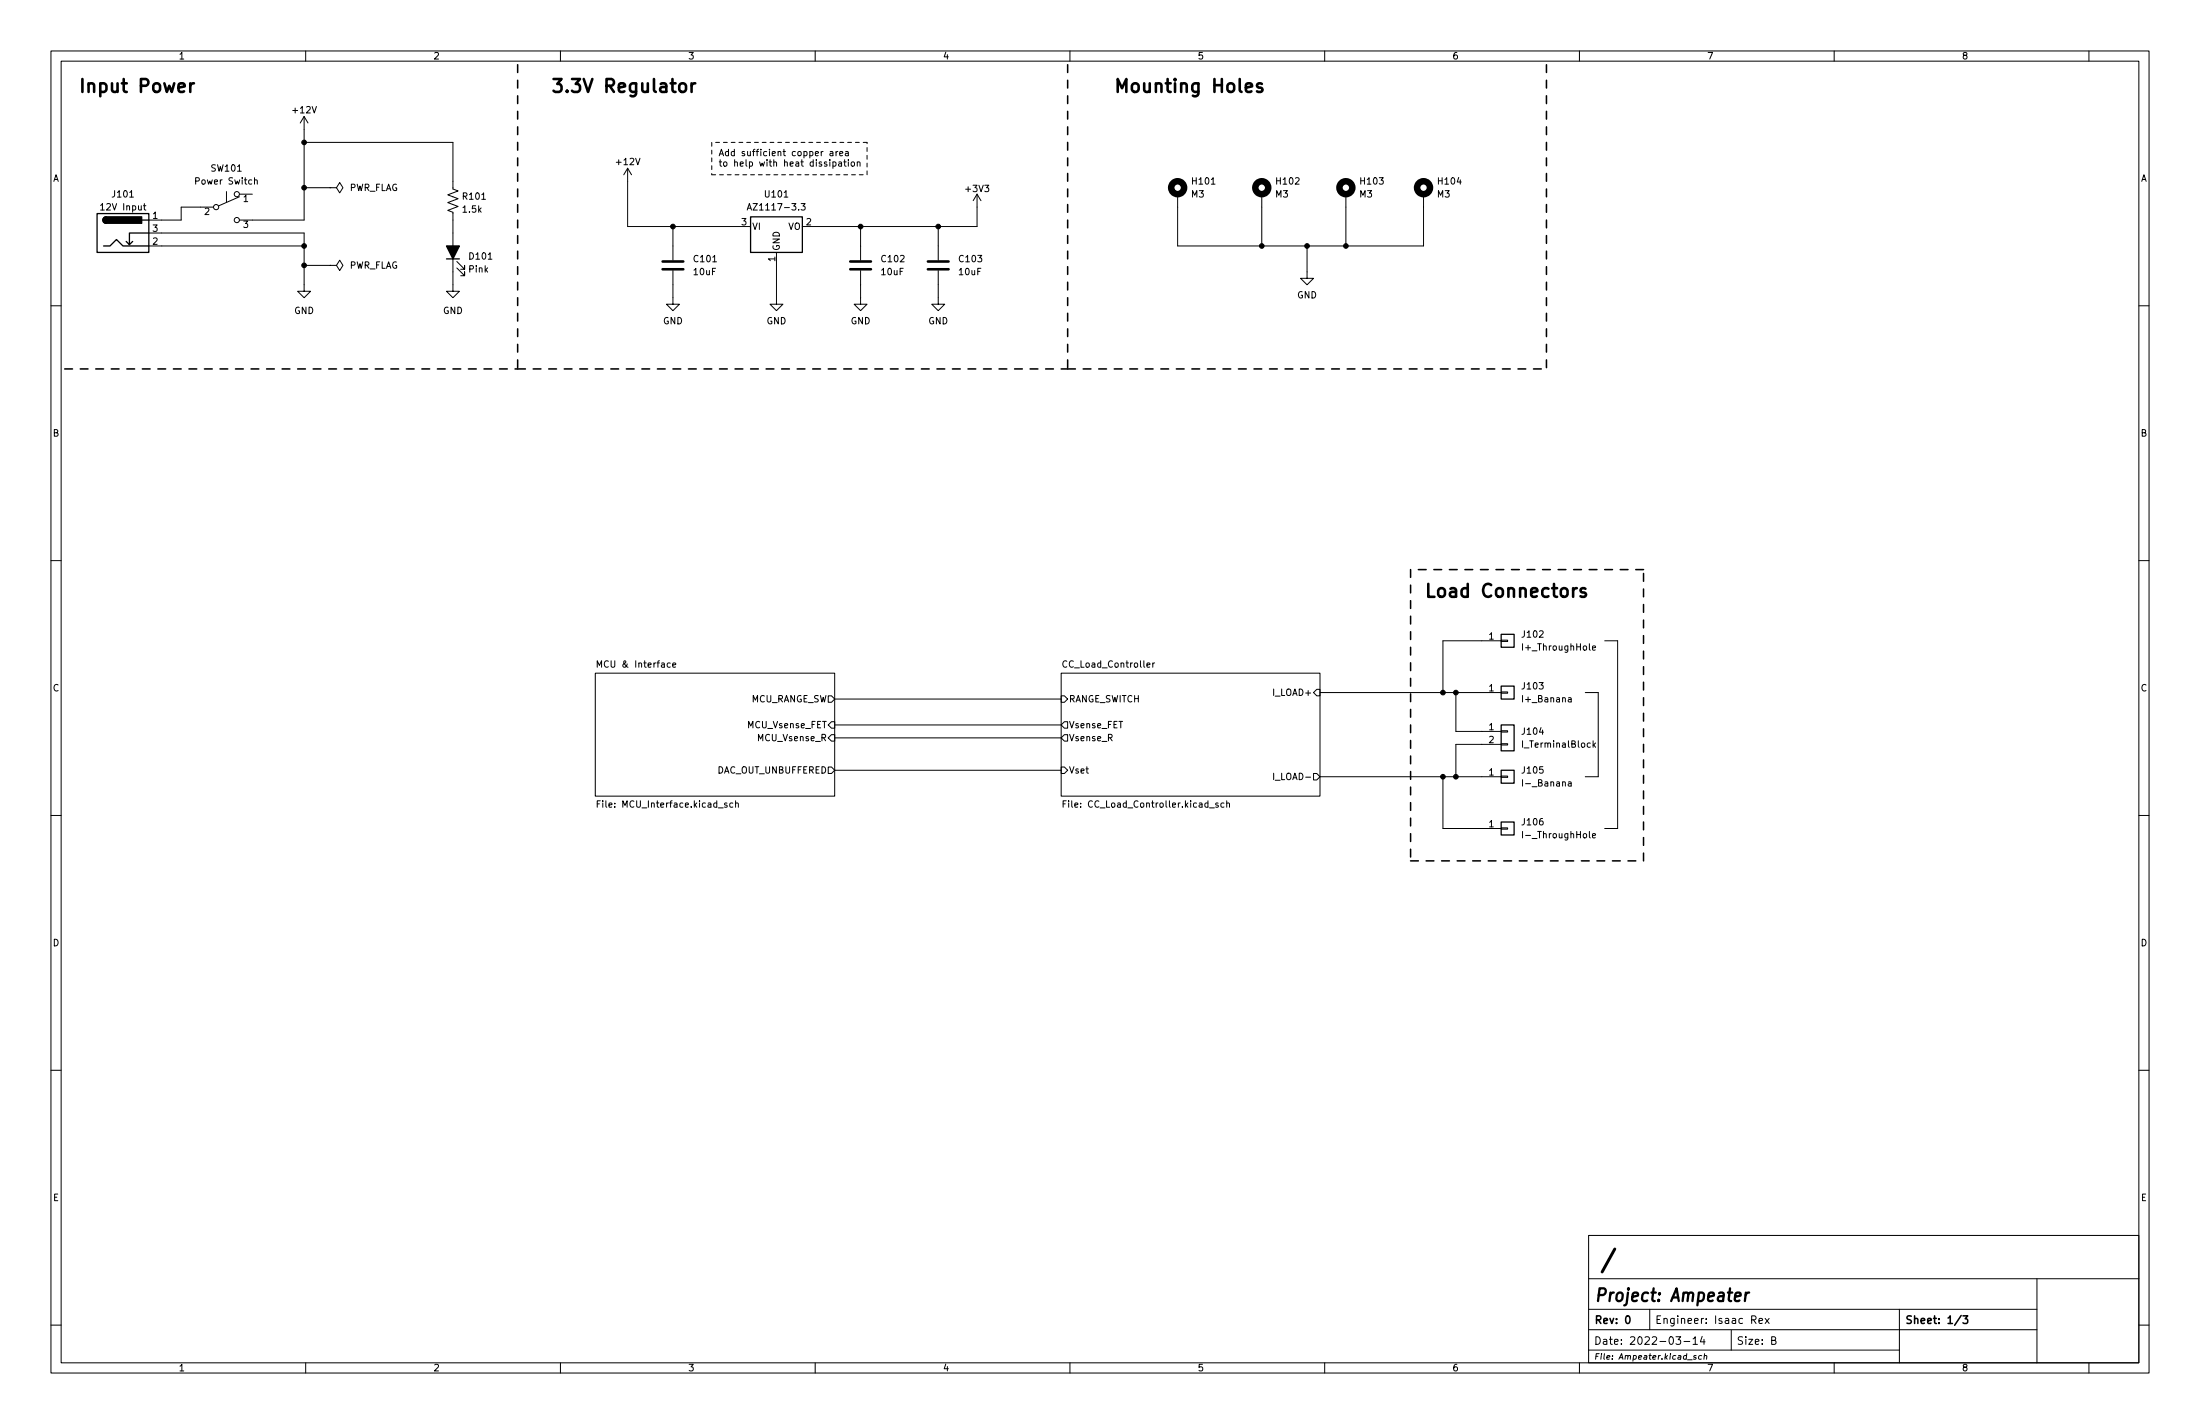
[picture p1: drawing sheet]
<svg xmlns="http://www.w3.org/2000/svg" width="432mm" height="279mm" viewBox="0 0 432 279" stroke-linecap="round" stroke-linejoin="round" font-family="sans-serif">
<g fill="none" stroke="#000" stroke-width=".2">
<path d="M10 10h411.8v259.4h-411.8zM12 12h407.8v255.4h-407.8zM60 10v2M110 10v2M160 10v2M210 10v2M260 10v2M310 10v2M360 10v2M410 10v2M28.3 39.9v1.1l.3 .2M44.4 37.6v2"/>
<path d="M47 38.6l-4.1 1.8M47 38.1h2.5M50 35.4l.4-.1 .1 .8M50 34.9v1.2M59.7 27.9h29.2v9.2l1 .4-2 .7 2 .8-2 .8 2 .7-2 .8 1 .4v15.5h1.3l-1.3 1.2-1.3-1.2h1.3M59.7 22.9v20.3h-12.7M59.7 22.9l-.8 1.2M59.7 22.9l.8 1.2M59.7 36.8h5.1M64.8 36.8h1.2l.7-1 .6 1-.6 1-.7-1M64.8 36.8h.1M123.2 33l-.8 1.3"/>
<path d="M123.2 33v11.5h24.1M123.2 33l.8 1.3M157.2 39.9h.8l-.4 .5 .4 .1v.6l-.2 .1-.6-.1M162.9 29.8h.5l.1 .8M163.5 30l-.4 .1-.2 .2 .2 .3 .4-.1M163.5 31.8h.3l.3 .2-.1 .5h-.5M163.5 31.8v1.2M164.1 29.7v.9M164.5 29.7l-.4 .3M164.6 31.8h.5l.1 .8M164.8 30.1l.6-.1v-.2l-.4-.1-.2 .2 .1 .6h.5M165.2 32.1h-.4l-.2 .2 .2 .3 .4-.1"/>
<path d="M165.6 31.8h.5M165.8 31.3v1.1l.3 .2M166 29.8h.4l.1 .8M166.5 30l-.4 .1-.2 .2 .2 .3 .4-.1M166.5 31.3v.2M166.5 31.8v.8M167.2 31.8h.3l.2 .2v.4l-.2 .2-.4-.2zM168.3 31.9l.4-.1 .1 .8M168.3 31.8v.8M191.8 38.1l-.8 1.3M191.8 38.1v6.4h-34.3M191.8 38.1l.7 1.3"/>
<path d="M231.1 38.1v10.2h48.3v-10.2M247.6 38.1v10.2M264.2 38.1v10.2M10 60h2M28.2 40.4h.4M29.2 45.7h30.5v11.5h1.3l-1.3 1.2-1.3-1.2h1.3M29.2 48.3h30.5M41.9 40.6h-6.3v2.6h-6.4M59.7 52.1h5.1M64.8 52.1h1.2l.7-1 .6 1-.6 1-.7-1M64.8 52.1h.1M89.7 52.6l1.5 1.5v-.8v.8h-.8"/>
<path d="M89.7 51.3l1.5 1.5v-.7v.7h-.8M132.1 53.1v6.6h1.2l-1.2 1.3-1.3-1.3h1.3M132.1 44.5v6.6M146.7 41.2l.4-1.3 .4 1.3M146.8 40.9h.6M152.4 49.5v10.2h1.3l-1.3 1.3-1.3-1.3h1.3M168.9 53.1v6.6h1.3l-1.3 1.3-1.3-1.3h1.3M168.9 44.5v6.6M184.1 53.1v6.6h1.3l-1.3 1.3-1.2-1.3h1.2M184.1 44.5v6.6M256.5 48.3v6.3h1.3l-1.3 1.3-1.2-1.3h1.2M419.8 60h2"/>
<path d="M10 110h2M419.8 110h2M116.8 132.1h47v24.1h-47zM117.2 130.9v-1.2l.4 .9 .5-.9v1.2M132 130.5l.6-.1v-.3h-.4l-.2 .2 .1 .6h.5M162.6 136.5h.6l.6 .7-.6 .6h-.6zM163.8 137.2h44.5M208.3 132.1h50.8v24.1h-50.8zM208.3 136.5h.6l.6 .7-.6 .6h-.6zM225.1 130.5l.6-.1v-.3h-.4l-.2 .2 .1 .6h.5M226.3 130.1v.8M226.6 130.1l-.3 .2"/>
<path d="M257.8 135.9l.6-.6h.7v1.2h-.7zM259.1 135.9h35.5M285.7 135.9v7.6h8.9M294.6 125.6h1.3v.3h-1.3zM294.6 135.8h1.3v.2h-1.3zM294.6 125.7h-11.4v10.2M307.8 136.9h.5l.1 .8M308.4 137.2l-.4 .1-.2 .1 .2 .3h.4M311.1 135.9h2.6v16.5h-2.6M312.6 127.2l.6-.2-.1-.2-.4-.1-.1 .2v.6h.5M315 125.7h2.5v36.9h-2.5M10 160h2"/>
<path d="M117.2 157.7h.4M117.8 157.1h-.6v1.3M143.8 157.6l-.3-.1-.3 .3 .1 .5h.5M144.4 157.7l.5-.1v.8M144.4 157.1v1.3M162.6 150.5h.6l.6 .6-.6 .7h-.6zM163.2 141.6h.6v1.3h-.6l-.6-.7zM163.2 144.1h.6v1.3h-.6l-.6-.6zM163.8 142.2h44.5M163.8 151.1h44.5M163.8 144.8h44.5M208.3 150.5h.6l.6 .6-.6 .7h-.6z"/>
<path d="M208.7 157.7h.4M208.9 144.1h.6v1.3h-.6l-.6-.6zM208.9 141.6h.6v1.3h-.6l-.6-.7zM209.3 157.1h-.6v1.3M239.1 157.6l-.3-.1-.2 .2 .1 .2 .4 .1v.3h-.5M240.2 157.6l-.3-.1-.3 .3 .1 .5h.5M240.8 157.7l.5-.1v.8M240.8 157.1v1.3M250 151.7v1.3M257.8 151.8h.6l.7 .6-.7 .6h-.6zM259.1 152.4h35.5M283.2 152.4v10.2h11.4"/>
<path d="M294.6 145.9h1.3v.3h-1.3zM294.6 143.4h1.3v.2h-1.3zM294.6 152.3h1.3v.2h-1.3zM294.6 146.1h-8.9v6.3M298.8 153v1.2M307.8 153.5h.5l.1 .7M308.4 153.7l-.4 .1-.2 .1 .2 .3h.4M312.7 145.4v1.2M312.8 146.1l.4 .5M313.2 145.8l-.5 .5M419.8 160h2M294.6 162.4h1.3v.3h-1.3z"/>
<path d="M298.8 163.1v1.3M312.6 164l.6-.1-.1-.3h-.4l-.1 .1v.6h.5M10 210h2M419.8 210h2M10 260h2M311.8 242.4h108v25h-108zM311.8 256.9h88M311.8 250.9h108M323.8 256.9v4M343.8 259l.7-.1 .2-.2-.1-.4-.2-.1h-.6v1.5M344.2 259l.5 .7M345.2 259.2l.7-.2v-.3h-.5l-.2 .2 .1 .7h.6"/>
<path d="M346.4 258.7l.8 1M347.2 258.7l-.8 1M372.8 256.9v10.5M399.8 250.9v16.5M419.8 260h2M60 267.4v2M110 267.4v2M160 267.4v2M210 267.4v2M260 267.4v2M310 267.4v2M311.8 264.9h61"/>
<path d="M311.8 260.9h88M328.9 262.3h1l-.5 .5 .4 .2v.6l-.2 .2-.7-.2M330.5 263.2h1.2M331.2 266.8h.9M332.3 262.7l.4-.4v1.5M332.3 263.8h.9M332.9 266h-.3l-.2 .2 .5 .2-.1 .2h-.4M334 266h-.5l-.1 .5 .2 .2 .3-.1M334.1 262.2l-.4 1.1h1M334.4 262.8v1M334.5 266.1l.5-.1-.1 .7M334.6 265.6l-.2 1.1"/>
<path d="M339.8 261v3.9M347.7 263l.7-.1 .1-.2-.1-.4h-.7v1.5h.6l.3-.3a.39 .39 0 0 0-.4-.5M360 267.4v2M410 267.4v2"/>
<circle cx="46.5" cy="38.1" r=".51"/>
<circle cx="42.4" cy="40.6" r=".51"/>
<circle cx="46.5" cy="43.2" r=".51"/>
</g>
<path d="M319.3 258.3l.1-.1a.8 .8 0 0 1 .5 .7 .8 .8 0 0 1-.5 .8 1 1 0 0 1-.1-1.4zM384.9 258.1l-1.3 1.9M385.3 258.2h.9l-.5 .6 .4 .1v.6l-.2 .2-.6-.2" fill="none" stroke="#000" stroke-width=".3"/>
<path d="M340.5 254.4l1.1-.2v-.5l-.2-.1-.7 .1-.2 1.2 .3 .4 .6-.1M342.7 253.6l-.2 1.7M343.3 253.6a.67 .67 0 0 0-.7 .5" fill="none" stroke="#000" stroke-width=".45"/>
<path d="M316.9 245.1l-2.4 4.5" fill="none" stroke="#000" stroke-width=".58"/>
<g fill="none" stroke="#000" stroke-width=".51">
<path d="M37.3 16.3v1.7M38.1 16.3a.65 .65 0 0 0-.8 .5M133.6 16.5a.69 .69 0 0 1 1 .3v.8a.69 .69 0 0 1-.6 .5 .69 .69 0 0 1-.7-.5v-.8zM135.7 16.3v1.7M136.5 16.3a.65 .65 0 0 0-.8 .5M247.7 16.5l-.6-.2-.4 .4 .1 .4 .9 .2 .1 .3-.1 .3-.3 .1-.7-.1M130 52.8h4.1M130 51.3h4.1M166.9 52.8h4M166.9 51.3h4M182.1 52.8h4.1M182.1 51.3h4.1"/>
<path d="M311.2 115.5l-.6-.1-.4 .4 .1 .3 .9 .3 .1 .2-.1 .4-.3 .1-.7-.1"/>
</g>
<g fill="none" stroke="#000" stroke-width=".25">
<path d="M19 41.9h10.2v7.6h-10.2zM20.3 48.3h1.3l1.3-1.3 1.2 1.3h5.1M20.8 42.5a.64 .64 0 0 0-.6 .7 .64 .64 0 0 0 .6 .6M26 47.4l-.6 .6M27.9 43.2h1.3M29.2 45.7h-3.8v2.3l-.6-.6M87.6 50.8h2.6M147.3 42.5h10.2v7h-10.2zM294.6 124.5h2.6v2.5h-2.6zM294.6 134.6h2.6v2.6h-2.6zM294.6 142.2h2.6v5.1h-2.6zM294.6 151.1h2.6v2.6h-2.6z"/>
<path d="M294.6 161.3h2.6v2.5h-2.6z"/>
</g>
<path d="M20.4 42.7l.4-.2v1.3a.64 .64 0 0 1-.6-.4 .64 .64 0 0 1 .2-.7zM20.8 42.5h7v1.3h-7zM87.6 48.3h2.6l-1.3 2.5z" fill="#000" stroke="#000" stroke-width=".25"/>
<g fill="none" stroke="#000" stroke-width="1.3">
<circle cx="231.1" cy="36.8" r="1.27"/>
<circle cx="247.6" cy="36.8" r="1.27"/>
<circle cx="264.2" cy="36.8" r="1.27"/>
<circle cx="279.4" cy="36.8" r="1.27"/>
</g>
<path d="M101.6 12.7v59.7M209.5 12.7v59.7M303.5 12.7v59.7M12.7 72.4h88.9M101.6 72.4h107.9M209.5 72.4h94M276.9 111.8v57.1M322.6 111.8h-45.7M276.9 168.9h45.7M322.6 168.9v-57.1" fill="none" stroke="#000" stroke-width=".3" stroke-dasharray="1.5 1.5"/>
<path d="M139.7 34.3h30.5M139.7 27.9v6.4M170.2 34.3v-6.4M170.2 27.9h-30.5" fill="none" stroke="#000" stroke-width=".2" stroke-dasharray=".8 .8"/>
<g fill="#000" stroke="#000" stroke-width=".2">
<circle cx="59.7" cy="27.9" r=".46"/>
<circle cx="59.7" cy="36.8" r=".46"/>
<circle cx="59.7" cy="52.1" r=".46"/>
<circle cx="59.7" cy="48.3" r=".46"/>
<circle cx="132.1" cy="44.5" r=".46"/>
<circle cx="168.9" cy="44.5" r=".46"/>
<circle cx="184.1" cy="44.5" r=".46"/>
<circle cx="247.6" cy="48.3" r=".46"/>
<circle cx="256.5" cy="48.3" r=".46"/>
<circle cx="264.2" cy="48.3" r=".46"/>
<circle cx="283.2" cy="135.9" r=".46"/>
<circle cx="285.7" cy="135.9" r=".46"/>
<circle cx="283.2" cy="152.4" r=".46"/>
<circle cx="285.7" cy="152.4" r=".46"/>
</g>
<g font-size="3.5">
<text x="15.2" y="18.2">Input Power</text>
<text x="107.9" y="18.2">3.3V Regulator</text>
<text x="218.4" y="18.2">Mounting Holes</text>
<text x="279.4" y="117.2">Load Connectors</text>
<text x="312.8" y="255.4">Project: Ampeater</text>
</g>
<g font-size="2.1">
<text x="312.8" y="263.8">Date: 2022-03-14</text>
<text x="312.8" y="259.8">Rev: 0</text>
<text x="324.8" y="259.7">Engineer: Isaac Rex</text>
<text x="340.8" y="263.8">Size: B</text>
<text x="373.8" y="259.8">Sheet: 1/3</text>
</g>
<g font-size="1.8">
<text x="35" y="11.7">1</text>
<text x="85" y="11.7">2</text>
<text x="135" y="11.7">3</text>
<text x="185" y="11.7">4</text>
<text x="235" y="11.7">5</text>
<text x="285" y="11.7">6</text>
<text x="335" y="11.7">7</text>
<text x="385" y="11.7">8</text>
<text x="57.6" y="22.2">+12V</text>
<text x="10.3" y="35.6">A</text>
<text x="41.6" y="33.7">SW101</text>
<text x="121.1" y="32.4">+12V</text>
<text x="141" y="30.6">Add sufficient copper area</text>
<text x="141" y="32.7">to help with heat dissipation</text>
<text x="420.1" y="35.6">A</text>
<text x="20.1" y="41.3">12V Input</text>
<text x="22.2" y="38.7">J101</text>
<text x="38.7" y="36.2">Power Switch</text>
<text x="47.8" y="39.6">1</text>
<text x="68.4" y="37.5">PWR_FLAG</text>
<text x="90.9" y="41.7">1.5k</text>
<text x="91" y="39.2">R101</text>
<text x="147.7" y="41.3">AZ1117-3.3</text>
<text x="150.3" y="38.7">U101</text>
<text x="189.7" y="37.7">+3V3</text>
<text x="233.9" y="38.7">M3</text>
<text x="234.1" y="36.2">H101</text>
<text x="250.4" y="38.7">M3</text>
<text x="250.6" y="36.2">H102</text>
<text x="266.9" y="38.7">M3</text>
<text x="267.1" y="36.2">H103</text>
<text x="282.1" y="38.7">M3</text>
<text x="282.4" y="36.2">H104</text>
<text x="30" y="42.9">1</text>
<text x="30" y="45.5">3</text>
<text x="40.1" y="42.2">2</text>
<text x="47.8" y="44.7">3</text>
<text x="145.6" y="44.2">3</text>
<text x="147.6" y="45.1">VI</text>
<text x="154.7" y="45.1">VO</text>
<text x="158.3" y="44.2">2</text>
<text x="30" y="48">2</text>
<text x="68.4" y="52.7">PWR_FLAG</text>
<text x="92.1" y="53.5">Pink</text>
<text x="92.2" y="50.9">D101</text>
<text x="136.2" y="54">10uF</text>
<text x="136.3" y="51.4">C101</text>
<text x="152.1" y="51.3" transform="rotate(-90 152.1 51.3)">1</text>
<text x="153" y="49.3" transform="rotate(-90 153 49.3)">GND</text>
<text x="173.1" y="54">10uF</text>
<text x="173.1" y="51.4">C102</text>
<text x="188.3" y="54">10uF</text>
<text x="188.4" y="51.4">C103</text>
<text x="254.6" y="58.5">GND</text>
<text x="57.7" y="61.6">GND</text>
<text x="86.9" y="61.6">GND</text>
<text x="130.1" y="63.6">GND</text>
<text x="150.4" y="63.6">GND</text>
<text x="166.9" y="63.6">GND</text>
<text x="182.2" y="63.6">GND</text>
<text x="10.3" y="85.7">B</text>
<text x="420.1" y="85.7">B</text>
<text x="292.2" y="125.5">1</text>
<text x="298.9" y="125.1">J102</text>
<text x="118.1" y="131">MCU &amp; Interface</text>
<text x="209" y="131">CC_Load_Controller</text>
<text x="299.2" y="127.6">I+_ThroughHole</text>
<text x="10.3" y="135.6">C</text>
<text x="147.1" y="137.8">MCU_RANGE_SW</text>
<text x="209.7" y="137.8">RANGE_SWITCH</text>
<text x="250.1" y="136.5">I_LOAD+</text>
<text x="292.2" y="135.6">1</text>
<text x="298.9" y="135.3">J103</text>
<text x="299.2" y="137.8">I+_Banana</text>
<text x="420.1" y="135.6">C</text>
<text x="146.8" y="142.9">MCU_Vsense_FET</text>
<text x="209.7" y="142.9">Vsense_FET</text>
<text x="292.2" y="143.3">1</text>
<text x="148.9" y="145.4">MCU_Vsense_R</text>
<text x="209.7" y="145.4">Vsense_R</text>
<text x="292.2" y="145.8">2</text>
<text x="298.9" y="144.1">J104</text>
<text x="299.1" y="146.7">I_TerminalBlock</text>
<text x="140.7" y="151.8">DAC_OUT_UNBUFFERED</text>
<text x="209.7" y="151.8">Vset</text>
<text x="250.5" y="153">I_LOAD-</text>
<text x="292.2" y="152.1">1</text>
<text x="298.9" y="151.8">J105</text>
<text x="299.4" y="154.3">I-_Banana</text>
<text x="118.3" y="158.5">File: MCU_Interface.kicad_sch</text>
<text x="209.8" y="158.5">File: CC_Load_Controller.kicad_sch</text>
<text x="298.9" y="161.9">J106</text>
<text x="292.2" y="162.3">1</text>
<text x="299.4" y="164.5">I-_ThroughHole</text>
<text x="10.3" y="185.7">D</text>
<text x="420.1" y="185.7">D</text>
<text x="10.4" y="235.7">E</text>
<text x="420.2" y="235.7">E</text>
<text x="35" y="269.1">1</text>
<text x="85" y="269.1">2</text>
<text x="135" y="269.1">3</text>
<text x="185" y="269.1">4</text>
<text x="235" y="269.1">5</text>
<text x="285" y="269.1">6</text>
<text x="335" y="269.1">7</text>
<text x="385" y="269.1">8</text>
</g>
<text font-size="1.5" x="312.8" y="266.8">File: Ampeater.kicad_sch</text>
</svg>
